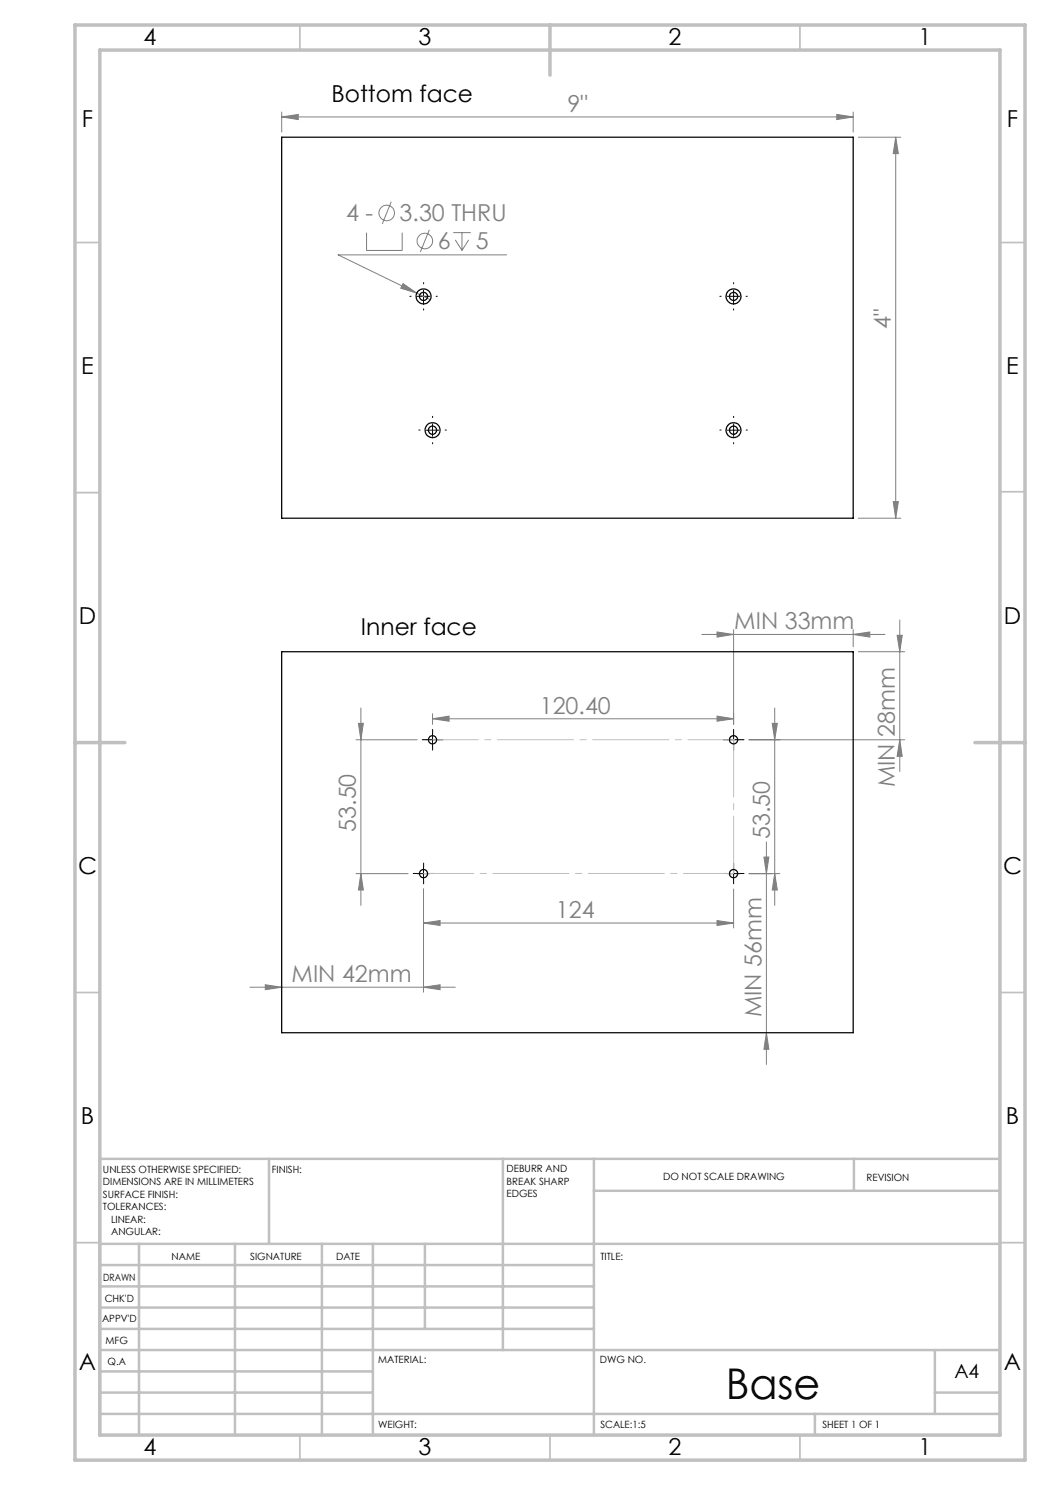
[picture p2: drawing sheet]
<svg xmlns="http://www.w3.org/2000/svg" width="210mm" height="297mm" viewBox="0 0 210 297" stroke-linecap="round" stroke-linejoin="round" font-family="sans-serif">
<g fill="none" stroke="#808080" stroke-width=".2">
<path d="M56.3 23.4l3.4-.5v1zM56.3 22.4v4M56.3 23.4h114.3M167.4 22.9l3.2 .5-3.2 .5zM170.6 22.4v4M171.7 27.4h8.5M179.1 27.4l.6 3.3h-1.1zM179.1 27.4v76.2M73.3 46.5v3.6h7.1v-3.6M78.2 40.4l-1.8 4.4M80.6 56.7l2.8 1.9-3.2-1zM83.4 58.6l2.6 1.3"/>
<path d="M85.9 46l-1.8 4.4M90.6 46.5h3.6M91.1 48l1.3 2.1M92.4 46.5v3.6M93.7 48l-1.3 2.1M101.3 51h-33.7l15.8 7.6M171.7 103.6h8.5M178.6 100.3h1.1l-.6 3.3zM140.4 126.9h36.6M143.4 126.4l3.3 .5-3.3 .5zM146.7 125.9v19M170.6 126.9l3.4-.5v1z"/>
<path d="M170.6 125.9v3.5M171.7 130.3h9.2M179.4 127.1h1l-.4 3.2zM180 124v30.3M71.2 148h12.2M71.7 144.7h1l-.5 3.3zM72.2 141.6v39.5M86.5 143.8l3.3-.6v1zM86.5 142.7v2.2M86.5 143.8h60.2M143.4 143.2l3.3 .6-3.3 .4zM149.8 148h31.1"/>
<path d="M154.4 144.7h1.1l-.6 3.3zM154.9 141.6v39.5M180 148l.4 3.3h-1zM71.2 174.7h10.4M72.2 174.7l.5 3.3h-1zM84.7 177.8v20.6M146.7 177.8v7.8M149.8 174.7h6.2M152.8 171.4h1l-.5 3.3zM153.3 168.4v44.5M154.9 174.7l.6 3.3h-1.1zM50 197.4h41.1"/>
<path d="M53.1 197l3.2 .4-3.2 .5zM84.7 184.6l3.3-.5v1zM84.7 197.4l3.3-.4v.9zM84.7 184.6h62M143.4 184.1l3.3 .5-3.3 .5zM153.3 206.5l.5 3.4h-1z"/>
<circle cx="77.4" cy="42.6" r="1.56"/>
<circle cx="85" cy="48.2" r="1.56"/>
</g>
<g fill="none" stroke="#000" stroke-width=".2" stroke-dasharray="15.2 1.3 1.3 1.3">
<path d="M82.2 59.3h-.2M84.7 56.8v-.3M87.2 59.3h.3M144.2 59.3h-.2M146.7 56.8v-.3M149.2 59.3h.3M84.7 61.8v.2M146.7 61.8v.2M84 86h-.2M86.5 83.5v-.2M86.5 88.5v.3M89 86h.3"/>
<path d="M144.2 86h-.2M146.7 83.5v-.2M146.7 88.5v.3M149.2 86h.3M85.3 147.9h-.9M86.5 146.7v-.8M86.5 149.2v.8M87.8 147.9h.8M145.5 147.9h-.9M146.7 146.7v-.8M146.7 149.2v.8M148 147.9h.8"/>
<path d="M83.5 174.7h-.9M84.7 173.4v-.8M84.7 175.9v.9M86 174.7h.8M145.5 174.7h-.9M146.7 173.4v-.8M146.7 175.9v.9M148 174.7h.8"/>
</g>
<g fill="none" stroke="#000" stroke-width=".2">
<path d="M83.5 59.3h2.5M84.7 58v2.5M145.5 59.3h2.5M146.7 58v2.5M85.3 86h2.5M86.5 84.8v2.5M145.5 86h2.5M146.7 84.8v2.5M85.3 148h2.5M86.5 146.7v2.5M145.5 148h2.5M146.7 146.7v2.5"/>
<path d="M83.5 174.7h2.5M84.7 173.5v2.5M145.5 174.7h2.5M146.7 173.5v2.5"/>
</g>
<path d="M86.5 147.9h60.2" fill="none" stroke="#c0c0c0" stroke-width=".2" stroke-dasharray="15.2 1.3 1.3 1.3" stroke-dashoffset="6.1"/>
<path d="M84.7 174.7h62" fill="none" stroke="#c0c0c0" stroke-width=".2" stroke-dasharray="15.2 1.3 1.3 1.3" stroke-dashoffset="5.2"/>
<path d="M146.7 147.9h.1" fill="none" stroke="#c0c0c0" stroke-width=".2" stroke-dasharray="15.2 1.3 1.3 1.3"/>
<path d="M146.7 147.9v26.8" fill="none" stroke="#c0c0c0" stroke-width=".2" stroke-dasharray="15.2 1.3 1.3 1.3" stroke-dashoffset="3.8"/>
<g fill="none" stroke="#c0c0c0" stroke-width=".35">
<path d="M60 5v5M160 5v5M15 48.5h5M200 48.5h5M15 98.5h5M200 98.4h5M15 198.5h5M200 198.5h5M15 248.5h5M200 248.5h5M60 287v5M110 287v5"/>
<path d="M160 287v5"/>
</g>
<g fill="none" stroke="#c0c0c0" stroke-width=".5">
<path d="M53.8 231.8v17M100.6 231.8v38.2M118.8 231.8v55.2M118.8 238.2h81.2M170.8 231.8v6.4M200 231.8h-180v55.2M20 248.8h180M20 257.3h98.8M20 253h98.8M27.8 248.8v38.2M47 248.8v38.2M64.4 248.8v38.2"/>
<path d="M74.6 248.8v38.2M85 248.8v17M20 265.8h98.8M20 261.5h98.8M20 278.5h54.6M20 274.3h54.6M20 270h180M187 278.5h13M187 270v12.8M20 282.8h180M163 282.8v4.2"/>
</g>
<path d="M15 5h190v287h-190zM20 10h180v277h-180zM110 5v10M15 148.5h10M195 148.5h10" fill="none" stroke="#c0c0c0" stroke-width=".7"/>
<g fill="#808080">
<path d="M167.4 22.9l3.2 .5-3.2 .5zM56.3 23.4l3.4-.5v1zM143.4 184.1l3.3 .5-3.3 .5zM84.7 184.6l3.3-.5v1zM84.7 197.4l3.3-.4v.9zM53.1 197l3.2 .4-3.2 .5z"/>
<path d="M80.6 56.7l-.4 .9 3.2 1zM86.5 143.8l3.3-.6v1zM143.4 143.2l3.3 .6-3.3 .4z"/>
<path d="M72.2 174.7l.5 3.3h-1zM71.7 144.7h1l-.5 3.3zM154.9 174.7l.6 3.3h-1.1zM154.4 144.7h1.1l-.6 3.3zM180 148l.4 3.3h-1zM179.4 127.1h1l-.4 3.2z"/>
<path d="M178.6 100.3h1.1l-.6 3.3zM179.1 27.4l.6 3.3h-1.1z"/>
<path d="M152.8 171.4h1l-.5 3.3zM153.3 206.5l.5 3.4h-1z"/>
<path d="M143.4 126.4l3.3 .5-3.3 .5zM170.6 126.9l3.4-.5v1z"/>
</g>
<g fill="none" stroke="#000" stroke-width=".25">
<path d="M56.3 27.4h114.3v76.2h-114.3zM56.3 130.3h114.3v76.2h-114.3z"/>
<circle cx="84.7" cy="59.3" r=".82"/>
<circle cx="84.7" cy="59.3" r="1.51"/>
<circle cx="146.7" cy="59.3" r=".83"/>
<circle cx="146.7" cy="59.3" r="1.5"/>
<circle cx="86.5" cy="86" r=".82"/>
<circle cx="86.5" cy="86" r="1.5"/>
<circle cx="146.7" cy="86" r=".83"/>
<circle cx="146.7" cy="86" r="1.49"/>
<circle cx="86.5" cy="148" r=".82"/>
<circle cx="146.7" cy="148" r=".83"/>
<circle cx="84.7" cy="174.7" r=".82"/>
<circle cx="146.7" cy="174.7" r=".83"/>
</g>
<text font-size="8.5" x="145.1" y="279.7">Base</text>
<g font-size="4.7">
<text x="28.7" y="9">4</text>
<text x="83.7" y="9">3</text>
<text x="133.7" y="9">2</text>
<text x="183.7" y="9">1</text>
<text x="66.3" y="20.4">Bottom face</text>
<text x="16.4" y="25.5">F</text>
<text x="201.4" y="25.5">F</text>
<text x="16.3" y="74.8">E</text>
<text x="201.3" y="74.8">E</text>
<text x="15.8" y="124.7">D</text>
<text x="200.8" y="124.7">D</text>
<text x="72.2" y="126.9">Inner face</text>
<text x="15.6" y="174.7">C</text>
<text x="200.6" y="174.7">C</text>
<text x="16.2" y="224.8">B</text>
<text x="201.2" y="224.8">B</text>
<text x="15.8" y="274">A</text>
<text x="200.8" y="274">A</text>
<text x="28.7" y="291">4</text>
<text x="83.7" y="291">3</text>
<text x="133.7" y="291">2</text>
<text x="183.7" y="291">1</text>
</g>
<g font-size="4.7" fill="#808080">
<text x="113.5" y="22.4">9&quot;</text>
<text x="69.2" y="44.3">4 -</text>
<text x="79.9" y="44.3">3.30 THRU</text>
<text x="87.6" y="49.9">6</text>
<text x="95.1" y="49.9">5</text>
<text x="178.2" y="65.9" transform="rotate(-90 178.2 65.9)">4&quot;</text>
<text x="146.9" y="125.9">MIN 33mm</text>
<text x="108" y="142.7">120.40</text>
<text x="178.9" y="157.5" transform="rotate(-90 178.9 157.5)">MIN 28mm</text>
<text x="71.2" y="166.4" transform="rotate(-90 71.2 166.4)">53.50</text>
<text x="154" y="167.8" transform="rotate(-90 154 167.8)">53.50</text>
<text x="111.2" y="183.6">124</text>
<text x="58.3" y="196.4">MIN 42mm</text>
<text x="152.3" y="203.5" transform="rotate(-90 152.3 203.5)">MIN 56mm</text>
</g>
<text font-size="3.9" x="190.9" y="275.5">A4</text>
<g font-size="2">
<text x="20.6" y="234.6">UNLESS OTHERWISE SPECIFIED:</text>
<text x="20.6" y="237.1">DIMENSIONS ARE IN MILLIMETERS</text>
<text x="20.6" y="239.6">SURFACE FINISH:</text>
<text x="54.4" y="234.6">FINISH:</text>
<text x="101.3" y="234.5">DEBURR AND</text>
<text x="101.3" y="237">BREAK SHARP</text>
<text x="101.3" y="239.5">EDGES</text>
<text x="132.6" y="236">DO NOT SCALE DRAWING</text>
<text x="173.3" y="236.2">REVISION</text>
<text x="20.6" y="242.1">TOLERANCES:</text>
<text x="22.2" y="244.6">LINEAR:</text>
<text x="22.2" y="247.1">ANGULAR:</text>
<text x="34.3" y="252">NAME</text>
<text x="50" y="251.9">SIGNATURE</text>
<text x="67.2" y="251.9">DATE</text>
<text x="120.1" y="251.9">TITLE:</text>
<text x="20.6" y="256.1">DRAWN</text>
<text x="20.9" y="260.3">CHK'D</text>
<text x="20.4" y="264.4">APPV'D</text>
<text x="21.1" y="268.8">MFG</text>
<text x="21.5" y="273">Q.A</text>
<text x="75.6" y="272.5">MATERIAL:</text>
<text x="120" y="272.5">DWG NO.</text>
<text x="75.6" y="285.5">WEIGHT:</text>
<text x="120.1" y="285.6">SCALE:1:5</text>
<text x="164.5" y="285.6">SHEET 1 OF 1</text>
</g>
</svg>
